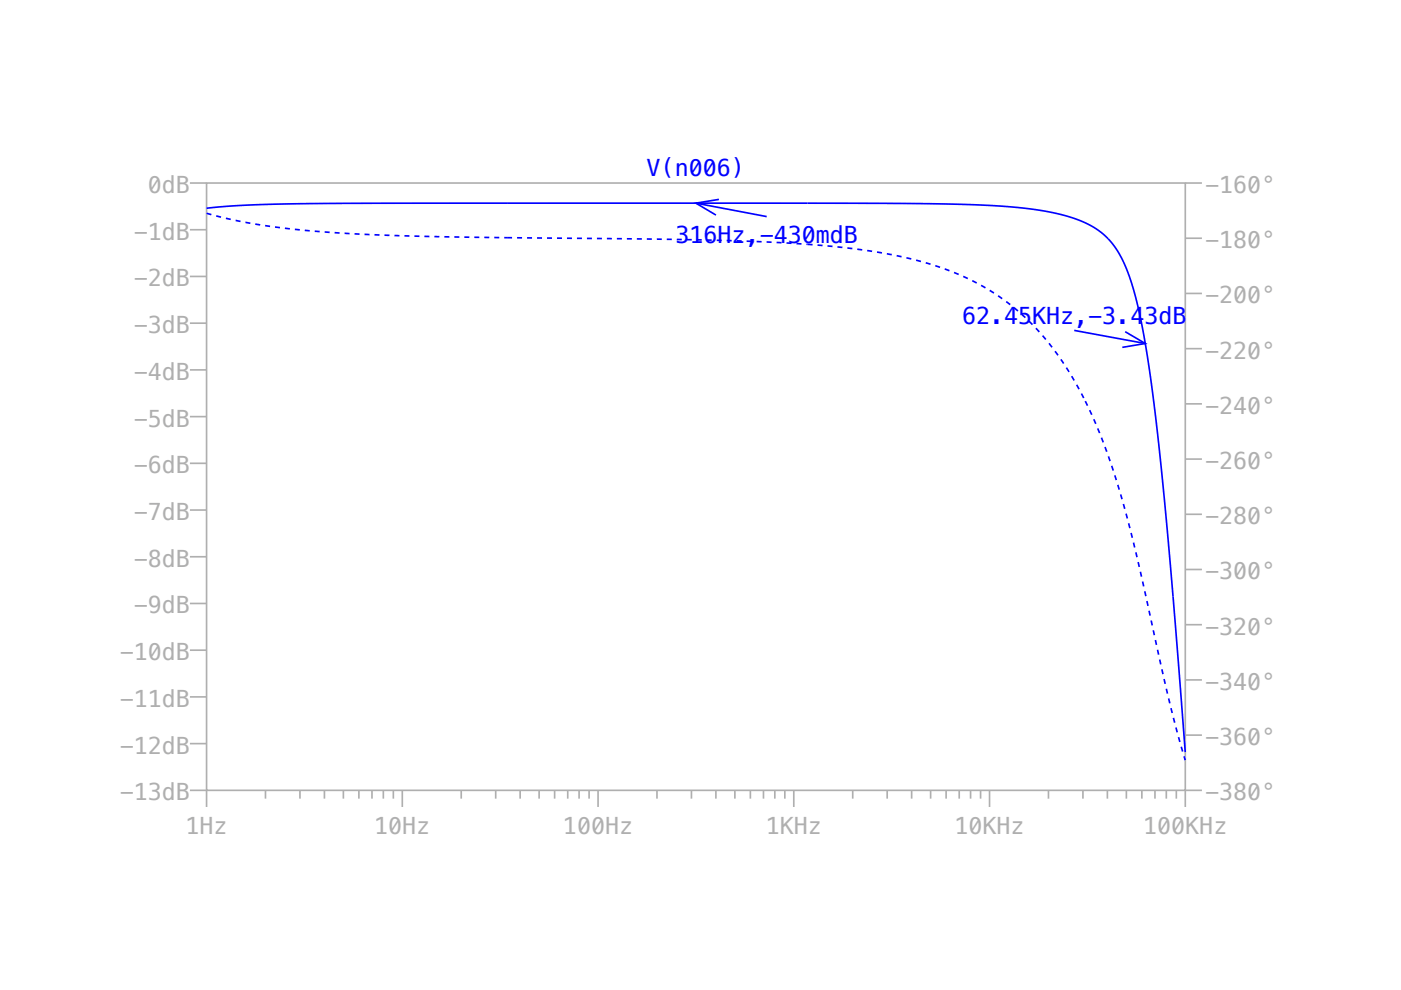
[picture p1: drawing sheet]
<svg xmlns="http://www.w3.org/2000/svg" width="297mm" height="210mm" viewBox="0 0 297 210" stroke-linecap="round" stroke-linejoin="round" font-family="sans-serif">
<g fill="none" stroke="#afafaf" stroke-width=".35">
<path d="M40.3 38.8h3.5M43.8 38.8h207.5v128.8h-207.5zM251.3 38.8h3.5M40.3 58.6h3.5M40.3 48.7h3.5M251.3 50.5h3.5M40.3 78.4h3.5M40.3 68.5h3.5M251.3 73.9h3.5M251.3 62.2h3.5M40.3 98.2h3.5M40.3 88.3h3.5"/>
<path d="M251.3 97.3h3.5M251.3 85.6h3.5M40.3 118h3.5M40.3 108.1h3.5M251.3 109h3.5M40.3 137.9h3.5M40.3 127.9h3.5M251.3 132.5h3.5M251.3 120.7h3.5M40.3 157.7h3.5M40.3 147.8h3.5M251.3 155.9h3.5"/>
<path d="M251.3 144.2h3.5M40.3 167.6h3.5v3.5M56.3 167.6v1.7M63.6 167.6v1.7M68.8 167.6v1.7M72.8 167.6v1.7M76.1 167.6v1.7M78.9 167.6v1.7M81.3 167.6v1.7M83.4 167.6v1.7M85.3 167.6v3.5M97.8 167.6v1.7"/>
<path d="M105.1 167.6v1.7M110.3 167.6v1.7M114.3 167.6v1.7M117.6 167.6v1.7M120.4 167.6v1.7M122.8 167.6v1.7M124.9 167.6v1.7M126.8 167.6v3.5M139.3 167.6v1.7M146.6 167.6v1.7M151.8 167.6v1.7M155.8 167.6v1.7"/>
<path d="M159.1 167.6v1.7M161.9 167.6v1.7M164.3 167.6v1.7M166.4 167.6v1.7M168.3 167.6v3.5M180.8 167.6v1.7M188.1 167.6v1.7M193.3 167.6v1.7M197.3 167.6v1.7M200.6 167.6v1.7M203.4 167.6v1.7M205.8 167.6v1.7"/>
<path d="M207.9 167.6v1.7M209.8 167.6v3.5M222.3 167.6v1.7M229.6 167.6v1.7M234.8 167.6v1.7M238.8 167.6v1.7M242.1 167.6v1.7M244.9 167.6v1.7M247.3 167.6v1.7M249.4 167.6v1.7M254.8 167.6h-3.5v3.5"/>
</g>
<path d="M43.8 44.1l10.5-.7 16.9-.3h102.5l27 .2 11.1 .4 8.1 .8 3.5 .6 3 .8 2.7 .9 2.2 1.1 2.1 1.4 1.9 1.7 1.5 2 1.4 2.4 1.2 3.1 1.1 3.5 1.1 4.3 1 5.2 2 13.4 2 17.9 2.1 24 2.6 32.7M147.5 43.1l15.1 2.8M152.4 42.3l-4.9 .8 4.3 2.5M227.8 70.1l15 2.7M238.6 70.3l4.2 2.5-4.9 .9" fill="none" stroke="#00f" stroke-width=".35"/>
<path d="M43.8 45.2l5 1.3 5.5 1 6 .9 6.9 .7 16.4 .8 23.9 .5M107.5 50.4l41.6 .5 12.1 .3 10 .6M171.2 51.8l11.9 1.2 5.1 .8 4.6 1 4.3 1.2 4 1.3 3.7 1.6 3.5 1.8 3.3 2 3.1 2.3 3 2.6 2.7 2.9 2.6 3.1 2.6 3.6 2.3 3.7 2.2 4.2M230.1 85.1l2.3 4.8 2.1 5.4 1.9 5.7 1.9 6.4 3.1 12.3 6.4 28.4 3.3 12.6M251.1 160.7l.2 .5" fill="none" stroke="#00f" stroke-width=".35" stroke-dasharray="1.1 1.1" stroke-linecap="butt"/>
<g font-size="4.9" fill="#afafaf">
<text x="31.3" y="40.9">0dB</text>
<text x="255.5" y="40.9">-160°</text>
<text x="28.4" y="50.8">-1dB</text>
<text x="255.5" y="52.6">-180°</text>
<text x="28.4" y="60.7">-2dB</text>
<text x="255.5" y="64.3">-200°</text>
<text x="28.4" y="70.6">-3dB</text>
<text x="255.5" y="76">-220°</text>
<text x="28.4" y="80.5">-4dB</text>
<text x="255.5" y="87.7">-240°</text>
<text x="28.4" y="90.4">-5dB</text>
<text x="28.4" y="100.4">-6dB</text>
<text x="255.5" y="99.5">-260°</text>
<text x="28.4" y="110.3">-7dB</text>
<text x="255.5" y="111.2">-280°</text>
<text x="28.4" y="120.2">-8dB</text>
<text x="255.5" y="122.9">-300°</text>
<text x="28.4" y="130.1">-9dB</text>
<text x="255.5" y="134.6">-320°</text>
<text x="25.4" y="140">-10dB</text>
<text x="25.4" y="149.9">-11dB</text>
<text x="255.5" y="146.3">-340°</text>
<text x="25.4" y="159.8">-12dB</text>
<text x="255.5" y="158">-360°</text>
<text x="25.4" y="169.7">-13dB</text>
<text x="255.5" y="169.7">-380°</text>
<text x="39.3" y="176.7">1Hz</text>
<text x="79.3" y="176.7">10Hz</text>
<text x="119.4" y="176.7">100Hz</text>
<text x="162.4" y="176.7">1KHz</text>
<text x="202.4" y="176.7">10KHz</text>
<text x="242.4" y="176.7">100KHz</text>
</g>
<g font-size="4.9" fill="#00f">
<text x="137.1" y="37.4">V(n006)</text>
<text x="143.2" y="51.6">316Hz,-430mdB</text>
<text x="204" y="68.6">62.45KHz,-3.43dB</text>
</g>
</svg>
